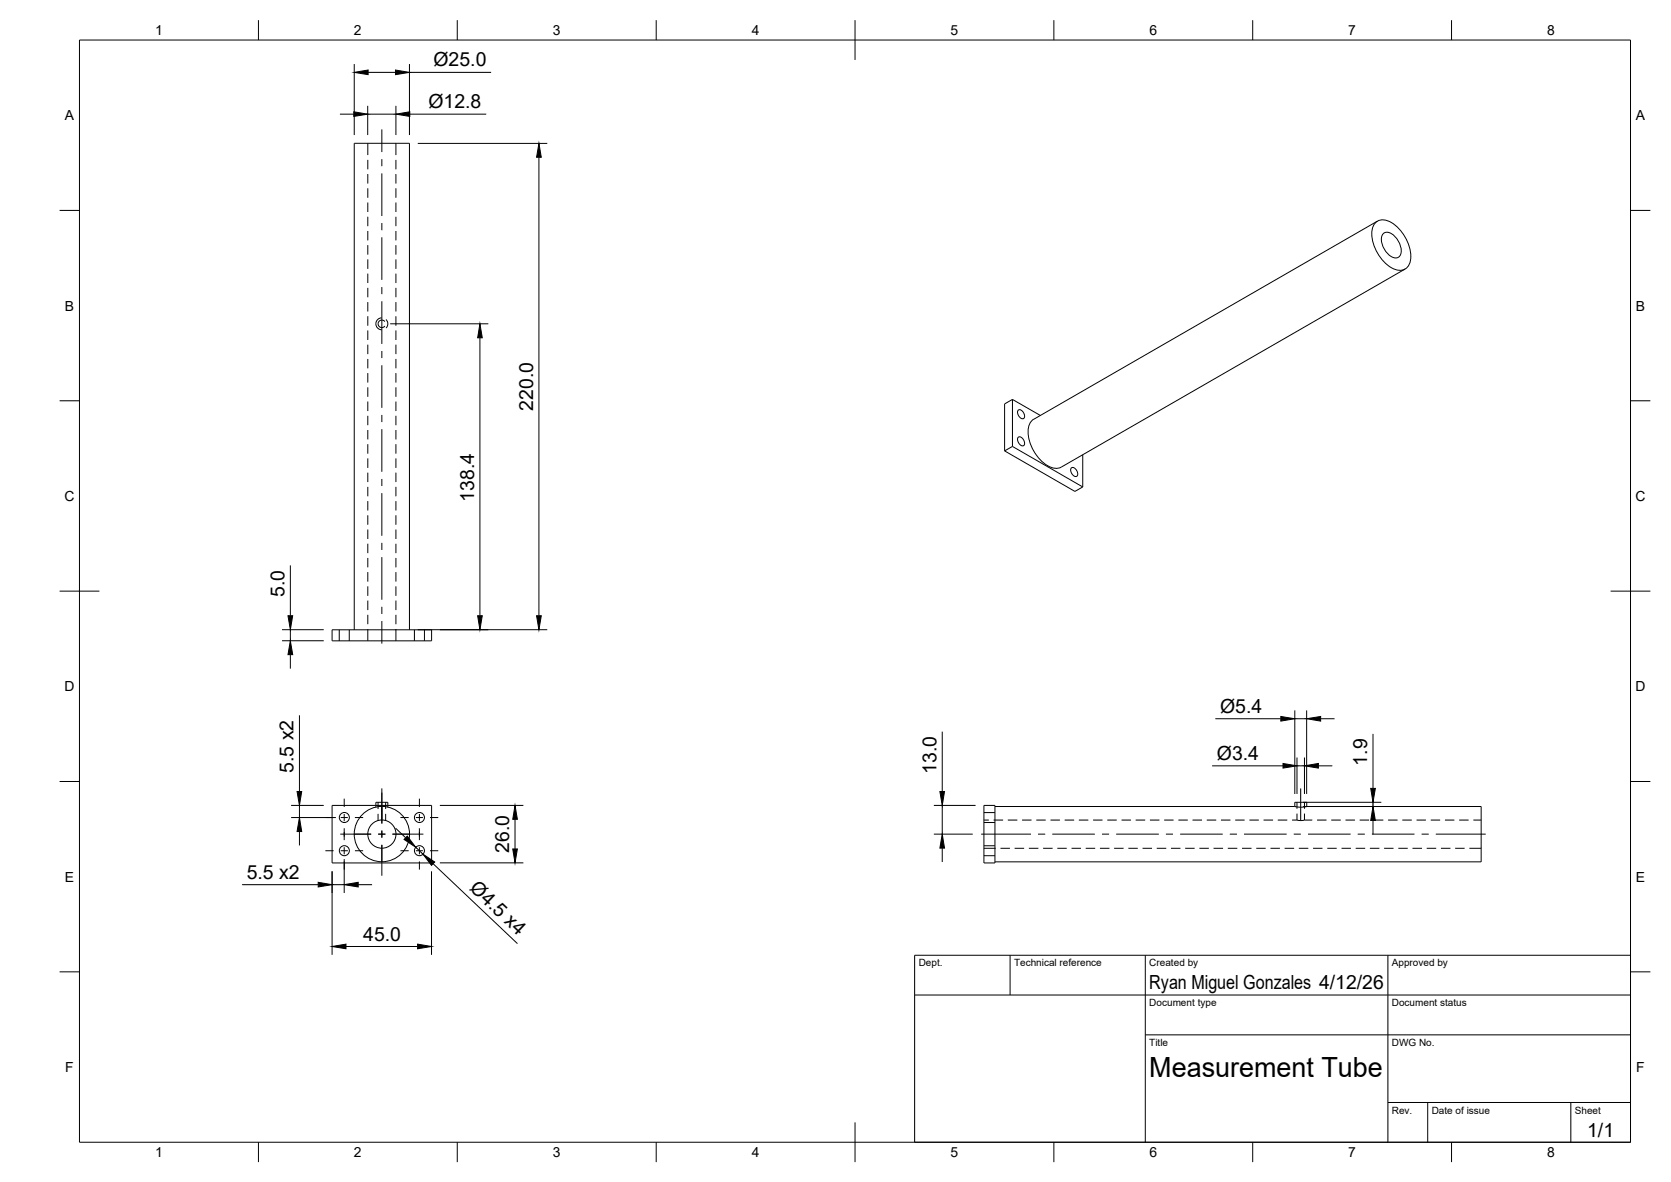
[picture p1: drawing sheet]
<svg xmlns="http://www.w3.org/2000/svg" width="420mm" height="297mm" viewBox="0 0 420 297" stroke-linecap="round" stroke-linejoin="round" font-family="sans-serif">
<!-- layer: Visible -->
<g fill="none" stroke="#000" stroke-width=".25">
<path d="M346.1 55.8a3.7 3.7 0 0 1 4.5 .6 10.6 10.6 0 0 1 4.1 9 2.89 2.89 0 0 1-1.9 2.4 2.89 2.89 0 0 1-3-.5 10.6 10.6 0 0 1-4.8-9.5l.2-.8zM346.4 55.6l-86.5 49.7a3.9 3.9 0 0 0-1.3 4.1 10.2 10.2 0 0 0 6.3 8.2h1.4l.6-.2M347.9 58.7a2.31 2.31 0 0 1 3 .9 4.7 4.7 0 0 1 1.2 4.6 1.74 1.74 0 0 1-2.8-.1 4.8 4.8 0 0 1-1.7-5.1zM353.3 67.6l-86.4 49.8M252.6 113.3l17.7 10.2 1.9-1.1M254.6 112.2l17.6 10.2M254.6 112.2l-2 1.1M254.6 100.4l-2 1.1v11.8M254.6 100.4v11.8M254.6 100.4l7 4M256.1 109.8a1.45 1.45 0 0 1 1.3 2.2 1.45 1.45 0 0 1-1.3-2.2zM256.1 103a1.45 1.45 0 0 1 1.3 2.2 1.45 1.45 0 0 1-1.3-2.2z"/>
<path d="M269.5 117.5a1.45 1.45 0 0 1 1.2 2.2 1.45 1.45 0 0 1-1.2-2.2zM272.2 114.3v8.1M83.5 158.3h25v2.7h-25zM89.1 158.3v-122.3h13.9v122.3M94.5 202.8v-1.2h3v1.2M94.5 202.4h-11v14.5h25v-14.5h-11M247.4 202.4h2.8v14.5h-2.8zM250.2 202.7h75.4M325.6 202.7v-1.1h3v1.1M325.6 202.7l1.2 .1 1.8-.1M328.6 202.7h43.8v13.9h-122.2"/>
<circle cx="86.6" cy="205.4" r="1.26"/>
<circle cx="86.6" cy="213.8" r="1.26"/>
<circle cx="96" cy="209.6" r="7"/>
<circle cx="96" cy="209.6" r="3.5"/>
<circle cx="105.5" cy="205.4" r="1.26"/>
<circle cx="105.5" cy="213.8" r="1.26"/>
</g>
<!-- layer: Hidden -->
<g fill="none" stroke="#000" stroke-width=".25">
<path d="M92.5 36v3M99.5 36v3M92.5 40.2v2.4M92.5 43.7v2.4M92.5 47.3v2.4M92.5 50.9v2.4M92.5 54.5v2.3M92.5 58v2.4M99.5 40.2v2.4M99.5 43.7v2.4M99.5 47.3v2.4M99.5 50.9v2.4"/>
<path d="M99.5 54.5v2.3M99.5 58v2.4M92.5 61.6v2.4M92.5 65.2v2.4M92.5 68.8v2.3M92.5 72.3v2.4M92.5 75.9v2.4M92.5 79.5v2.4M96 79.9l-.6 .1-.6 .4-.3 1.1 .5 1 1 .4M99.5 61.6v2.4M99.5 65.2v2.4M99.5 68.8v2.3"/>
<path d="M99.5 72.3v2.4M99.5 75.9v2.4M99.5 79.5v2.4M92.5 83v2.4M92.5 86.6v2.4M92.5 90.2v2.4M92.5 93.8v2.3M92.5 97.3v2.4M96.8 80.8a.95 .95 0 0 0-1.4-.1 .95 .95 0 0 0 0 1.4 .95 .95 0 0 0 1.4-.2M97 80.3l.5 .9-.1 .7-.3 .5M99.5 83v2.4M99.5 86.6v2.4"/>
<path d="M99.5 90.2v2.4M99.5 93.8v2.3M99.5 97.3v2.4M92.5 100.9v2.4M92.5 104.5v2.4M92.5 108.1v2.3M92.5 111.6v2.4M92.5 115.2v2.4M92.5 118.8v2.3M99.5 100.9v2.4M99.5 104.5v2.4M99.5 108.1v2.3"/>
<path d="M99.5 111.6v2.4M99.5 115.2v2.4M99.5 118.8v2.3M92.5 122.4v2.3M92.5 125.9v2.4M92.5 129.5v2.4M92.5 133.1v2.4M92.5 136.6v2.4M99.5 122.4v2.3M99.5 125.9v2.4M99.5 129.5v2.4M99.5 133.1v2.4"/>
<path d="M99.5 136.6v2.4M85.3 158.3v2.7M87.8 158.3v2.7M92.5 140.2v2.4M92.5 143.8v2.4M92.5 147.3v2.4M92.5 150.9v2.4M92.5 154.5v2.4M92.5 158.1v2.9M99.5 140.2v2.4M99.5 143.8v2.4M99.5 147.3v2.4"/>
<path d="M99.5 150.9v2.4M99.5 154.5v2.4M99.5 158.1v2.9M104.2 158.3v2.7M106.7 158.3v2.7M94.5 202.4h3M95.1 201.6v1.7M95.1 204.5v1.7M97 201.6v1.7M97 204.5v1.7M247.4 212.5h2.8M247.4 215h2.8"/>
<path d="M247.4 204.2h2.8M247.4 206.7h2.8M247.4 206.1h1.2M247.4 213.2h3M249.8 206.1h2.4M251.6 213.2h2.3M253.4 206.1h2.4M255.1 213.2h2.4M257 206.1h2.4M258.7 213.2h2.4M260.6 206.1h2.3M262.3 213.2h2.4"/>
<path d="M264.1 206.1h2.4M265.9 213.2h2.3M267.7 206.1h2.4M269.4 213.2h2.4M271.3 206.1h2.4M273 213.2h2.4M274.8 206.1h2.4M276.6 213.2h2.4M278.4 206.1h2.4M280.1 213.2h2.4M282 206.1h2.4M283.7 213.2h2.4"/>
<path d="M285.6 206.1h2.4M287.3 213.2h2.4M289.1 206.1h2.4M290.9 213.2h2.3M292.7 206.1h2.4M294.4 213.2h2.4M296.3 206.1h2.4M298 213.2h2.4M299.8 206.1h2.4M301.6 213.2h2.4M303.4 206.1h2.4M305.1 213.2h2.4"/>
<path d="M307 206.1h2.4M308.7 213.2h2.4M310.6 206.1h2.3M312.3 213.2h2.4M314.2 206.1h2.3M315.9 213.2h2.3M317.7 206.1h2.4M319.4 213.2h2.4M321.3 206.1h2.4M323 213.2h2.4M324.9 206.1h1.2M326.1 206.1l.8 .1 1.1-.1"/>
<path d="M326.1 201.6v1.6M326.1 204.5v1.6M326.6 213.2h2.4M328 201.6v1.6M328 204.5v1.6M328 206.1h2M330.2 213.2h2.3M331.2 206.1h2.3M333.7 213.2h2.4M334.7 206.1h2.4M337.3 213.2h2.4M338.3 206.1h2.4"/>
<path d="M340.9 213.2h2.4M341.9 206.1h2.4M344.4 213.2h2.4M345.5 206.1h2.3M348 213.2h2.4M349 206.1h2.4M351.6 213.2h2.4M352.6 206.1h2.4M355.2 213.2h2.3M356.2 206.1h2.3M358.7 213.2h2.4M359.7 206.1h2.4"/>
<path d="M362.3 213.2h2.4M363.3 206.1h2.4M365.9 213.2h2.4M366.9 206.1h2.4M369.5 213.2h2.9M370.5 206.1h1.9"/>
</g>
<!-- layer: BORDER -->
<g fill="none" stroke="#000" stroke-width=".25">
<path d="M20 10.1h390v276.9h-390zM65 5.1v5M115 5.1v5M165 5.1v5M215 5.1v10M265 5.1v5M315 5.1v5M365 5.1v5M15 52.9h5M410 52.9h5M15 100.7h5M410 100.7h5"/>
<path d="M15 148.6h10M405 148.6h10M15 196.4h5M410 196.4h5M15 244.2h5M410 244.2h5M65 287v5M115 287v5M165 287v5M215 282.1v9.9M265 287v5M315 287v5"/>
<path d="M365 287v5"/>
</g>
<!-- layer: TITLEBLOCK -->
<path d="M230 240.1h180v46.9h-180zM230 250h180M254 240.1v9.9M288 240.1v46.9M349 240.1v46.9M288 260.1h122M349 277.1h61M359 277.1v9.9M395 277.1v9.9" fill="none" stroke="#000" stroke-width=".25"/>
<!-- layer: Smart Centers -->
<g fill="none" stroke="#000" stroke-width=".25">
<path d="M96 32.5v5.7M96 40v1.8M96 43.6v10.7M96 56.1v1.8M96 59.6v10.7M96 72.1v1.8M96 75.7v10.7M96 88.2v1.8M96 91.8v10.7M96 104.3v1.8M96 107.9v10.7M96 120.4v1.7"/>
<path d="M96 123.9v10.7M96 136.4v1.8M96 140v10.7M96 152.5v1.8M96 156.1v5.6M96 198.1v8.9M327 198.1v8.2M81.8 213.8h2.1M81.8 205.5h2.1M85.6 209.6h7.7M85.7 213.8h1.8M85.7 205.5h1.8"/>
<path d="M86.6 200.7v2.1M86.6 204.6v1.8M86.6 208.1v3M86.6 212.9v1.8M86.6 216.5v2M89.2 213.8h2.1M89.2 205.5h2.1M95.1 209.6h1.8M96 208.7v1.8M96 212.3v7.8M98.7 209.6h7.7M100.7 213.8h2.1"/>
<path d="M100.7 205.5h2.1M104.6 213.8h1.7M104.6 205.5h1.7M105.5 200.7v2.1M105.5 204.6v1.8M105.5 208.1v3M105.5 212.9v1.8M105.5 216.5v2M108.1 213.8h2.1M108.1 205.5h2.1M246.7 209.6h12.5M261 209.6h1.8"/>
<path d="M264.6 209.6h10.7M277.1 209.6h1.8M280.6 209.6h10.8M293.2 209.6h1.7M296.7 209.6h10.7M309.2 209.6h1.8M312.8 209.6h10.7M325.3 209.6h1.8M328.9 209.6h10.7M341.4 209.6h1.8M345 209.6h10.7M357.5 209.6h1.7"/>
<path d="M361 209.6h12.6"/>
</g>
<!-- layer: FD_Dimensions -->
<g fill="none" stroke="#000" stroke-width=".25">
<path d="M89.1 16.1v17.8M92.6 18.2h6.8M103 16.1v17.8M103 18.2h20.5M85.5 28.7h3.5M92.5 26.6v7.3M92.5 28.7h7M99.5 26.6v7.3M103 28.7h19.3M105.1 36h32.5M135.5 39.5v115.2M98.1 81.4h24.7"/>
<path d="M120.7 84.9v69.8M70.9 158.2h10.5M73 142.1v12.6M73 158.2v2.8M105.1 158.2h32.5M70.9 161h10.5M73 164.5v3.5M75.3 179.8v19.1M325.6 178.5v21M328.5 178.5v21M236.9 183.9v15M304.8 192.5h17.8"/>
<path d="M305.6 180.6h16.5M325.6 180.6h2.9M326.1 190.4v9.1M326.1 192.5h1.9M328 190.4v9.1M331.5 192.5h3.5M332.1 180.6h3.5M345.2 184.4v13.7M73.2 205.5h11.3M73.2 202.4h8.2M75.3 202.4v3.1M75.3 209v3.5"/>
<path d="M83.5 219v21M86.6 215.9v8.5M99.5 208.1l2.5 2.4M104.5 212.9l1.9 1.8M108.5 219v21M108.9 217.1l21.2 20M110.6 202.4h21M110.6 216.8h21M129.5 205.9v7.4M234.8 202.4h10.5M234.8 209.6h9.8M236.9 202.4v7.2"/>
<path d="M236.9 213.1v3.5M327.7 202.7h19.6M327.7 201.6h19.6M345.2 201.6v1.1M345.2 206.2v3.5M60.9 222.3h19.1M83.5 222.3h3.1M87 237.9h18M90.1 222.3h3.5"/>
</g>
<g fill="#000" stroke="#000" stroke-width=".25">
<path d="M89.1 18.2l3.5-.6v1.2zM99.4 17.6l3.6 .6-3.6 .6zM89 28.1l3.5 .6-3.5 .6zM99.5 28.7l3.5-.6v1.2zM135.5 36l.6 3.5h-1.2zM120.7 81.4l.6 3.5h-1.2zM72.4 154.7h1.2l-.6 3.5zM120.1 154.7h1.2l-.6 3.5zM134.9 154.7h1.2l-.6 3.5zM73 161l.6 3.5h-1.2zM74.7 198.9h1.2l-.6 3.5zM236.3 198.9h1.2l-.6 3.5z"/>
<path d="M322.1 180.1l3.5 .5-3.5 .6zM322.6 191.9l3.5 .6-3.5 .5zM328 192.5l3.5-.6v1.1zM328.5 180.6l3.6-.5v1.1zM344.7 198.1h1.1l-.6 3.5zM75.3 205.5l.6 3.5h-1.2zM102.4 210.1l2.1 2.8-2.9-1.9zM106.4 214.7l2.9 1.9-.8 .9zM128.9 213.3h1.2l-.6 3.5zM129.5 202.4l.6 3.5h-1.2zM236.9 209.6l.6 3.5h-1.2zM345.2 202.7l.6 3.5h-1.1z"/>
<path d="M80 221.7l3.5 .6-3.5 .6zM83.5 237.9l3.5-.6v1.1zM86.6 222.3l3.5-.6v1.2zM105 237.3l3.5 .6-3.5 .5z"/>
</g>
<text font-size="7" x="289" y="270.6">Measurement Tube</text>
<g font-size="4.9">
<text x="109" y="16.6">Ø25.0</text>
<text x="107.7" y="27.1">Ø12.8</text>
<text x="134" y="103.2" transform="rotate(-90 134 103.2)">220.0</text>
<text x="119.2" y="126.1" transform="rotate(-90 119.2 126.1)">138.4</text>
<text x="71.5" y="150.1" transform="rotate(-90 71.5 150.1)">5.0</text>
<text x="306.8" y="179.1">Ø5.4</text>
<text x="306" y="190.9">Ø3.4</text>
<text x="73.8" y="194.2" transform="rotate(-90 73.8 194.2)">5.5 x2</text>
<text x="235.5" y="194.5" transform="rotate(-90 235.5 194.5)">13.0</text>
<text x="343.8" y="192.4" transform="rotate(-90 343.8 192.4)">1.9</text>
<text x="128" y="214.3" transform="rotate(-90 128 214.3)">26.0</text>
<text x="62" y="220.9">5.5 x2</text>
<text x="117.9" y="223.4" transform="rotate(43 117.9 223.4)">Ø4.5 x4</text>
<text x="91.3" y="236.4">45.0</text>
<text x="289" y="248.5">Ryan Miguel Gonzales 4/12/26</text>
<text x="399.1" y="285.7">1/1</text>
</g>
<g font-size="3.5">
<text x="39" y="8.8">1</text>
<text x="89" y="8.8">2</text>
<text x="139" y="8.8">3</text>
<text x="189" y="8.8">4</text>
<text x="239" y="8.8">5</text>
<text x="289" y="8.8">6</text>
<text x="339" y="8.8">7</text>
<text x="389" y="8.8">8</text>
<text x="16.3" y="30.2">A</text>
<text x="411.3" y="30.2">A</text>
<text x="16.3" y="78">B</text>
<text x="411.3" y="78">B</text>
<text x="16.2" y="125.9">C</text>
<text x="411.2" y="125.9">C</text>
<text x="16.2" y="173.7">D</text>
<text x="411.2" y="173.7">D</text>
<text x="16.3" y="221.6">E</text>
<text x="411.3" y="221.6">E</text>
<text x="16.4" y="269.4">F</text>
<text x="411.4" y="269.4">F</text>
<text x="39" y="290.8">1</text>
<text x="89" y="290.8">2</text>
<text x="139" y="290.8">3</text>
<text x="189" y="290.8">4</text>
<text x="239" y="290.8">5</text>
<text x="289" y="290.8">6</text>
<text x="339" y="290.8">7</text>
<text x="389" y="290.8">8</text>
</g>
<g font-size="2.5">
<text x="231" y="242.9">Dept.</text>
<text x="255" y="242.9">Technical reference</text>
<text x="289" y="242.9">Created by</text>
<text x="350" y="242.9">Approved by</text>
<text x="289" y="252.8">Document type</text>
<text x="350" y="252.8">Document status</text>
<text x="289" y="262.9">Title</text>
<text x="350" y="262.9">DWG No.</text>
<text x="350" y="279.9">Rev.</text>
<text x="360" y="279.9">Date of issue</text>
<text x="396" y="279.9">Sheet</text>
</g>
</svg>
